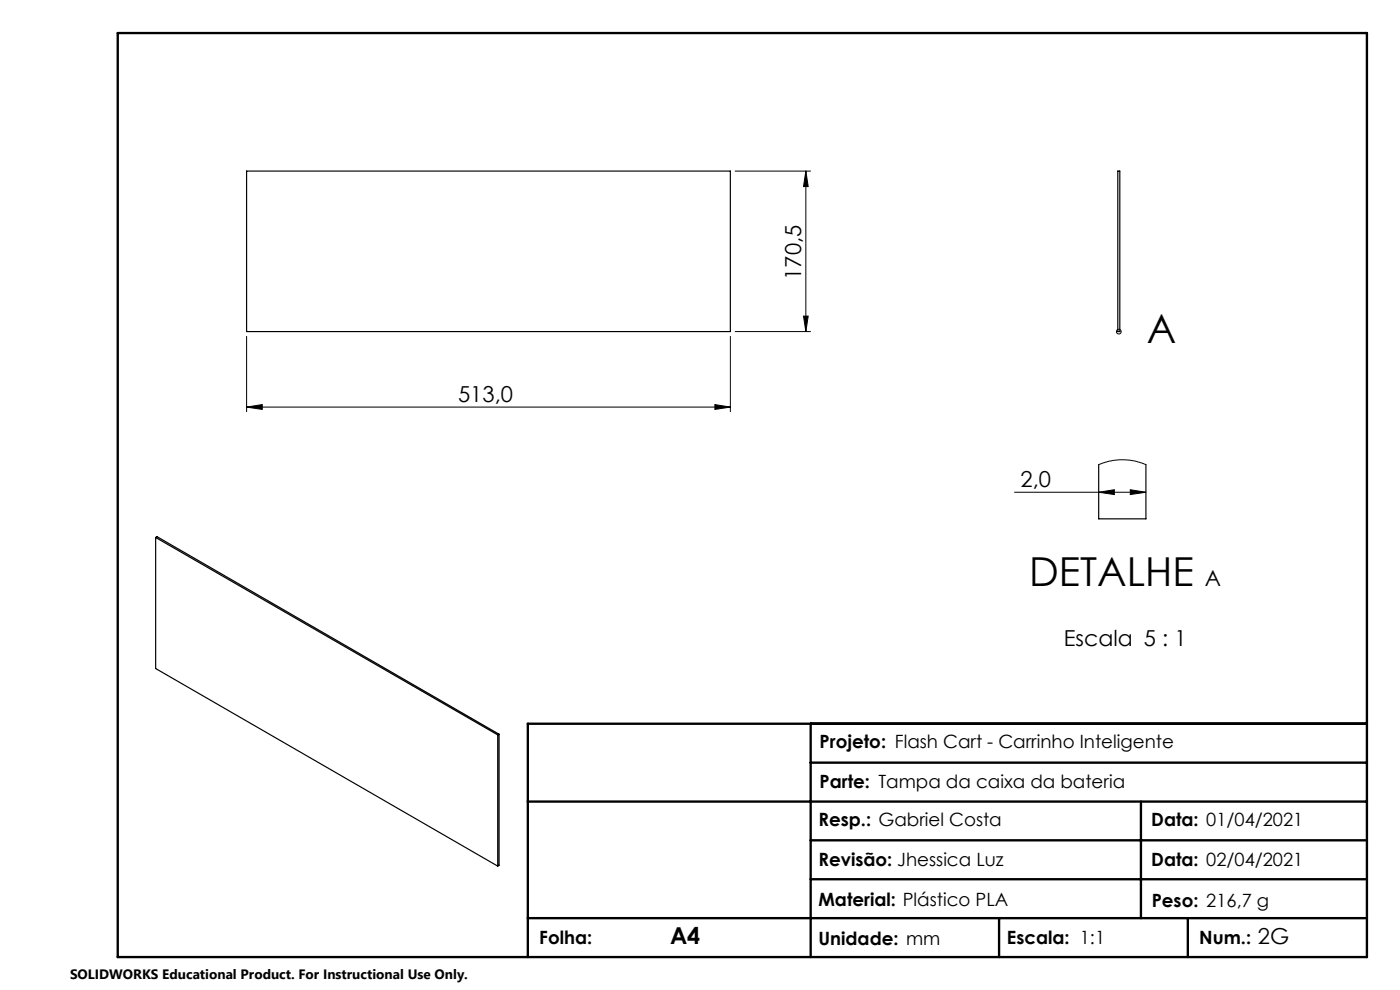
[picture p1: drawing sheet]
<svg xmlns="http://www.w3.org/2000/svg" width="297mm" height="210mm" viewBox="0 0 297 210" stroke-linecap="round" stroke-linejoin="round" font-family="sans-serif">
<g fill="none" stroke="#000" stroke-width=".21">
<path d="M156 36.3h15.9M171 36.3l.5 3.3h-1zM171 36.3v34M52.3 71.4v15.9M154.9 71.4v15.9M156 70.3h15.9M170.5 67.1h1l-.5 3.2zM52.3 86.4l3.3-.6v1zM52.3 86.4h102.6M151.7 85.8l3.2 .6-3.2 .4zM233.1 98.6l1.9-.7 2.4-.4 3.1 .2 2.6 .9M215.2 104.4h27.9"/>
<path d="M233.1 104.4l3.3-.5v1zM239.8 103.9l3.3 .5-3.3 .5z"/>
<circle cx="237.3" cy="70.3" r=".5"/>
</g>
<path d="M25 7h265v196h-265zM172 153.5v49.5M290 153.5h-178v49.5M112 170h178M172 178.3h118M172 161.8h118M242 170v24.8M112 194.8h178M172 186.5h118M211.9 194.8v8.2M252 194.8v8.2" fill="none" stroke="#000" stroke-width=".5"/>
<g fill="#000">
<path d="M170.5 67.1h1l-.5 3.2zM171 36.3l.5 3.3h-1z"/>
<path d="M52.3 86.4l3.3-.6v1zM151.7 85.8l3.2 .6-3.2 .4z"/>
<path d="M233.1 104.4l3.3-.5v1zM239.8 103.9l3.3 .5-3.3 .5z"/>
</g>
<path d="M52.3 36.3h102.6v34h-102.6zM237.1 36.3h.5v34h-.5zM233.1 98.6v11.5h10v-11.5M33 114v27.8l72.6 41.9M33 114l72.6 41.9M33 114l.3-.2 72.6 41.9M105.6 155.9v27.8M105.9 155.7v27.8l-.3 .2M105.9 155.7l-.3 .2" fill="none" stroke="#000" stroke-width=".25"/>
<g font-size="8.5">
<text x="243.3" y="72.7">A</text>
<text x="218.3" y="124.4">DETALHE</text>
</g>
<text font-size="4.9" x="142.1" y="200.2">A4</text>
<g font-size="4.7">
<text x="170" y="59.3" transform="rotate(-90 170 59.3)">170,5</text>
<text x="97.2" y="85.3">513,0</text>
<text x="216.5" y="103.4">2,0</text>
<text x="255.6" y="124.3">A</text>
<text x="225.7" y="137.1">Escala 5 : 1</text>
<text x="266.8" y="200.2">2G</text>
</g>
<g font-size="3.9">
<text x="173.9" y="158.6">Projeto: Flash Cart - Carrinho Inteligente</text>
<text x="173.9" y="167.2">Parte: Tampa da caixa da bateria</text>
<text x="173.6" y="175.1">Resp.: Gabriel Costa</text>
<text x="244.2" y="175.3">Data: 01/04/2021</text>
<text x="173.6" y="183.7">Revisão: Jhessica Luz</text>
<text x="244.2" y="183.7">Data: 02/04/2021</text>
<text x="173.6" y="192.2">Material: Plástico PLA</text>
<text x="244.3" y="192.3">Peso: 216,7 g</text>
<text x="114.4" y="200.2">Folha:</text>
<text x="173.6" y="200.4">Unidade: mm</text>
<text x="213.6" y="200.2">Escala: 1:1</text>
<text x="254.4" y="200.2">Num.:</text>
</g>
<text font-size="2.9" x="14.9" y="207.6">SOLIDWORKS Educational Product. For Instructional Use Only.</text>
</svg>
